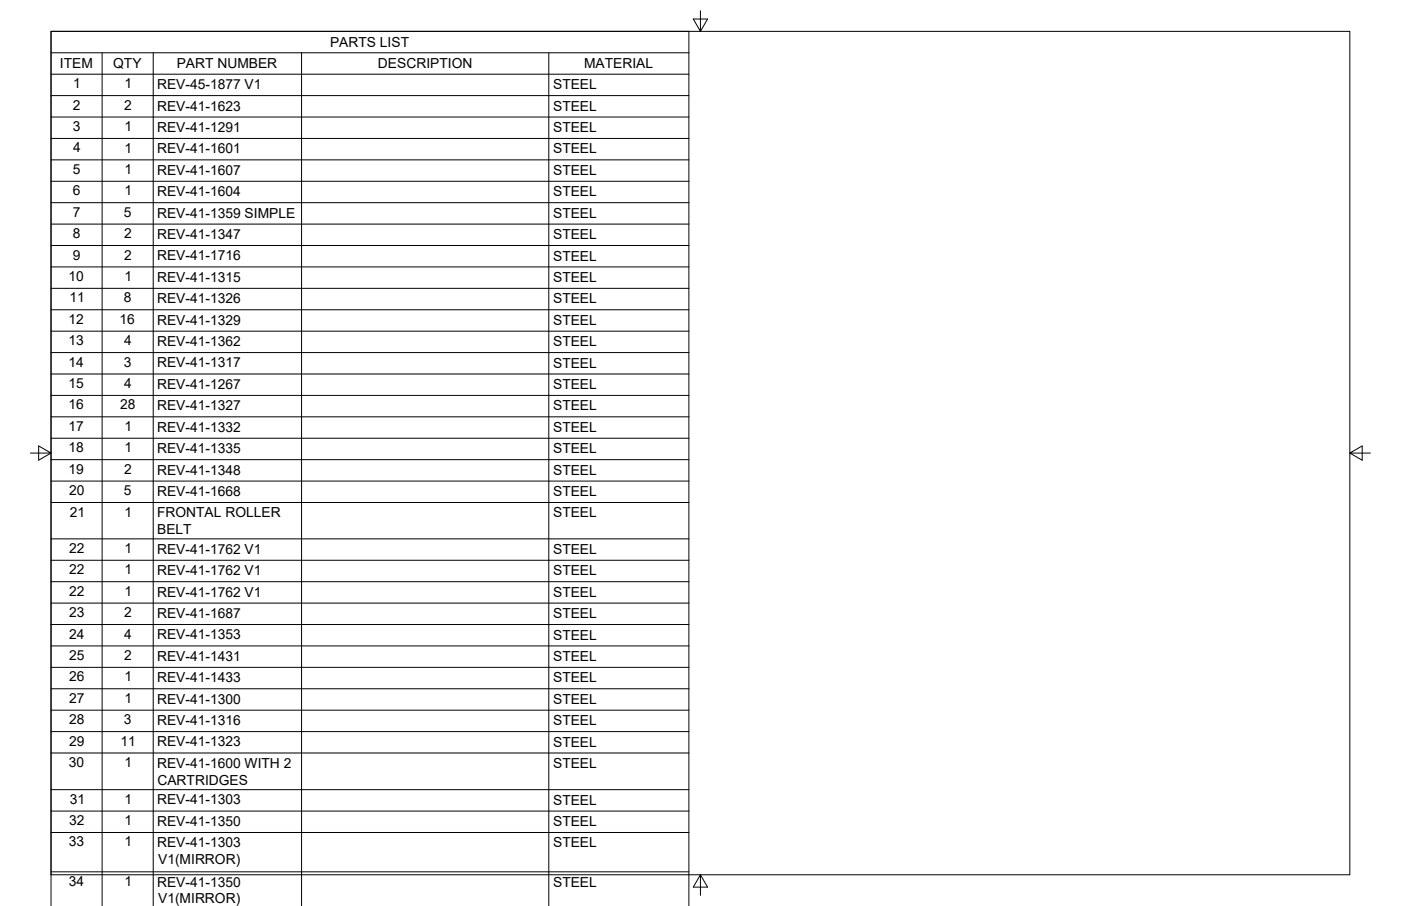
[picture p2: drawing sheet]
<svg xmlns="http://www.w3.org/2000/svg" width="432mm" height="279mm" viewBox="0 0 432 279" stroke-linecap="round" stroke-linejoin="round" font-family="sans-serif">
<!-- layer: Border -->
<path d="M15.7 9.7h400.3v260.1h-400.3zM215.9 3.3v6.4l-2.2-3.8h4.4l-2.2 3.8M9.4 139.7h6.3l-3.8-2.2v4.4l3.8-2.2M416 139.7l3.8 2.2v-4.4l-3.8 2.2h6.4M215.9 269.8l2.2 3.8h-4.4l2.2-3.8v6.3" fill="none" stroke="#000" stroke-width=".31"/>
<!-- layer: BOM -->
<g fill="none" stroke="#000" stroke-width=".31">
<path d="M15.7 16.3h196.6M31.5 16.3v263.1M47.2 16.3v263.1M92.9 16.3v263.1M169.1 16.3v263.1M15.7 22.9h196.6M15.7 29.5h196.6M15.7 36.1h196.6M15.7 42.7h196.6M15.7 49.3h196.6M15.7 55.9h196.6M15.7 62.5h196.6"/>
<path d="M15.7 69.1h196.6M15.7 75.7h196.6M15.7 82.3h196.6M15.7 88.9h196.6M15.7 95.5h196.6M15.7 102.1h196.6M15.7 108.7h196.6M15.7 115.3h196.6M15.7 121.9h196.6M15.7 128.5h196.6M15.7 135.1h196.6M15.7 141.8h196.6"/>
<path d="M15.7 148.4h196.6M15.7 155h196.6M15.7 166.2h196.6M15.7 172.8h196.6M15.7 179.4h196.6M15.7 186h196.6M15.7 192.6h196.6M15.7 199.2h196.6M15.7 205.8h196.6M15.7 212.4h196.6M15.7 219h196.6M15.7 225.6h196.6"/>
<path d="M15.7 232.2h196.6M15.7 243.5h196.6M15.7 250.1h196.6M15.7 256.7h196.6M15.7 279.4v-269.7h196.6v269.7M15.7 268.9h196.6"/>
</g>
<g font-size="4.3">
<text x="101.7" y="14.5">PARTS LIST</text>
<text x="18.5" y="21.1">ITEM</text>
<text x="34.9" y="21">QTY</text>
<text x="54.5" y="21.1">PART NUMBER</text>
<text x="116.5" y="21.1">DESCRIPTION</text>
<text x="180" y="21.1">MATERIAL</text>
<text x="22.6" y="27.2">1</text>
<text x="38.3" y="27.2">1</text>
<text x="48.4" y="27.5">REV-45-1877 V1</text>
<text x="170.5" y="27.5">STEEL</text>
<text x="22.5" y="33.8">2</text>
<text x="38.2" y="33.8">2</text>
<text x="48.4" y="34.1">REV-41-1623</text>
<text x="170.5" y="34.1">STEEL</text>
<text x="22.4" y="40.4">3</text>
<text x="38.3" y="40.4">1</text>
<text x="48.4" y="40.7">REV-41-1291</text>
<text x="170.5" y="40.7">STEEL</text>
<text x="22.5" y="47">4</text>
<text x="38.3" y="47">1</text>
<text x="48.4" y="47.3">REV-41-1601</text>
<text x="170.5" y="47.3">STEEL</text>
<text x="22.4" y="53.6">5</text>
<text x="38.3" y="53.6">1</text>
<text x="48.4" y="53.9">REV-41-1607</text>
<text x="170.5" y="53.9">STEEL</text>
<text x="22.4" y="60.2">6</text>
<text x="38.3" y="60.2">1</text>
<text x="48.4" y="60.5">REV-41-1604</text>
<text x="170.5" y="60.5">STEEL</text>
<text x="22.4" y="66.8">7</text>
<text x="38.2" y="66.8">5</text>
<text x="48.4" y="67.1">REV-41-1359 SIMPLE</text>
<text x="170.5" y="67.1">STEEL</text>
<text x="22.4" y="73.4">8</text>
<text x="38.2" y="73.4">2</text>
<text x="48.4" y="73.7">REV-41-1347</text>
<text x="170.5" y="73.7">STEEL</text>
<text x="22.4" y="80.1">9</text>
<text x="38.2" y="80.1">2</text>
<text x="48.4" y="80.3">REV-41-1716</text>
<text x="170.5" y="80.3">STEEL</text>
<text x="21.1" y="86.7">10</text>
<text x="38.3" y="86.7">1</text>
<text x="48.4" y="86.9">REV-41-1315</text>
<text x="170.5" y="87">STEEL</text>
<text x="21.4" y="93.3">11</text>
<text x="38.2" y="93.3">8</text>
<text x="48.4" y="93.5">REV-41-1326</text>
<text x="170.5" y="93.6">STEEL</text>
<text x="21.1" y="99.9">12</text>
<text x="36.9" y="99.9">16</text>
<text x="48.4" y="100.1">REV-41-1329</text>
<text x="170.5" y="100.2">STEEL</text>
<text x="21.1" y="106.5">13</text>
<text x="38.2" y="106.4">4</text>
<text x="48.4" y="106.7">REV-41-1362</text>
<text x="170.5" y="106.8">STEEL</text>
<text x="21.1" y="113.1">14</text>
<text x="38.2" y="113.1">3</text>
<text x="48.4" y="113.3">REV-41-1317</text>
<text x="170.5" y="113.4">STEEL</text>
<text x="21.1" y="119.7">15</text>
<text x="38.2" y="119.7">4</text>
<text x="48.4" y="119.9">REV-41-1267</text>
<text x="170.5" y="120">STEEL</text>
<text x="21.1" y="126.3">16</text>
<text x="37" y="126.3">28</text>
<text x="48.4" y="126.5">REV-41-1327</text>
<text x="170.5" y="126.6">STEEL</text>
<text x="21.1" y="132.9">17</text>
<text x="38.3" y="132.9">1</text>
<text x="48.4" y="133.1">REV-41-1332</text>
<text x="170.5" y="133.2">STEEL</text>
<text x="21.1" y="139.5">18</text>
<text x="38.3" y="139.5">1</text>
<text x="48.4" y="139.7">REV-41-1335</text>
<text x="170.5" y="139.8">STEEL</text>
<text x="21.1" y="146.1">19</text>
<text x="38.2" y="146.1">2</text>
<text x="48.4" y="146.3">REV-41-1348</text>
<text x="170.5" y="146.4">STEEL</text>
<text x="21.3" y="152.7">20</text>
<text x="38.2" y="152.7">5</text>
<text x="48.4" y="153">REV-41-1668</text>
<text x="170.5" y="153">STEEL</text>
<text x="21.6" y="159.3">21</text>
<text x="38.3" y="159.3">1</text>
<text x="48.4" y="159.6">FRONTAL ROLLER</text>
<text x="170.5" y="159.6">STEEL</text>
<text x="48.5" y="164.7">BELT</text>
<text x="21.3" y="170.5">22</text>
<text x="38.3" y="170.5">1</text>
<text x="48.4" y="170.8">REV-41-1762 V1</text>
<text x="170.5" y="170.8">STEEL</text>
<text x="21.3" y="177.1">22</text>
<text x="38.3" y="177.1">1</text>
<text x="48.4" y="177.4">REV-41-1762 V1</text>
<text x="170.5" y="177.4">STEEL</text>
<text x="21.3" y="183.7">22</text>
<text x="38.3" y="183.7">1</text>
<text x="48.4" y="184">REV-41-1762 V1</text>
<text x="170.5" y="184">STEEL</text>
<text x="21.3" y="190.3">23</text>
<text x="38.2" y="190.3">2</text>
<text x="48.4" y="190.6">REV-41-1687</text>
<text x="170.5" y="190.6">STEEL</text>
<text x="21.3" y="196.9">24</text>
<text x="38.2" y="196.9">4</text>
<text x="48.4" y="197.2">REV-41-1353</text>
<text x="170.5" y="197.2">STEEL</text>
<text x="21.3" y="203.5">25</text>
<text x="38.2" y="203.5">2</text>
<text x="48.4" y="203.8">REV-41-1431</text>
<text x="170.5" y="203.8">STEEL</text>
<text x="21.3" y="210.1">26</text>
<text x="38.3" y="210.1">1</text>
<text x="48.4" y="210.4">REV-41-1433</text>
<text x="170.5" y="210.4">STEEL</text>
<text x="21.3" y="216.7">27</text>
<text x="38.3" y="216.7">1</text>
<text x="48.4" y="217">REV-41-1300</text>
<text x="170.5" y="217">STEEL</text>
<text x="21.3" y="223.4">28</text>
<text x="38.2" y="223.4">3</text>
<text x="48.4" y="223.6">REV-41-1316</text>
<text x="170.5" y="223.6">STEEL</text>
<text x="21.3" y="230">29</text>
<text x="37.1" y="230">11</text>
<text x="48.4" y="230.2">REV-41-1323</text>
<text x="170.5" y="230.3">STEEL</text>
<text x="21.3" y="236.6">30</text>
<text x="38.3" y="236.6">1</text>
<text x="48.4" y="236.8">REV-41-1600 WITH 2</text>
<text x="170.5" y="236.9">STEEL</text>
<text x="48.5" y="241.9">CARTRIDGES</text>
<text x="21.5" y="247.8">31</text>
<text x="38.3" y="247.8">1</text>
<text x="48.4" y="248.1">REV-41-1303</text>
<text x="170.5" y="248.1">STEEL</text>
<text x="21.3" y="254.4">32</text>
<text x="38.3" y="254.4">1</text>
<text x="48.4" y="254.7">REV-41-1350</text>
<text x="170.5" y="254.7">STEEL</text>
<text x="21.3" y="261">33</text>
<text x="38.3" y="261">1</text>
<text x="48.4" y="261.3">REV-41-1303</text>
<text x="170.5" y="261.3">STEEL</text>
<text x="48.7" y="266.4">V1(MIRROR)</text>
<text x="21.3" y="273.2">34</text>
<text x="38.3" y="273.2">1</text>
<text x="48.4" y="273.5">REV-41-1350</text>
<text x="170.5" y="273.5">STEEL</text>
<text x="48.7" y="278.6">V1(MIRROR)</text>
</g>
</svg>
